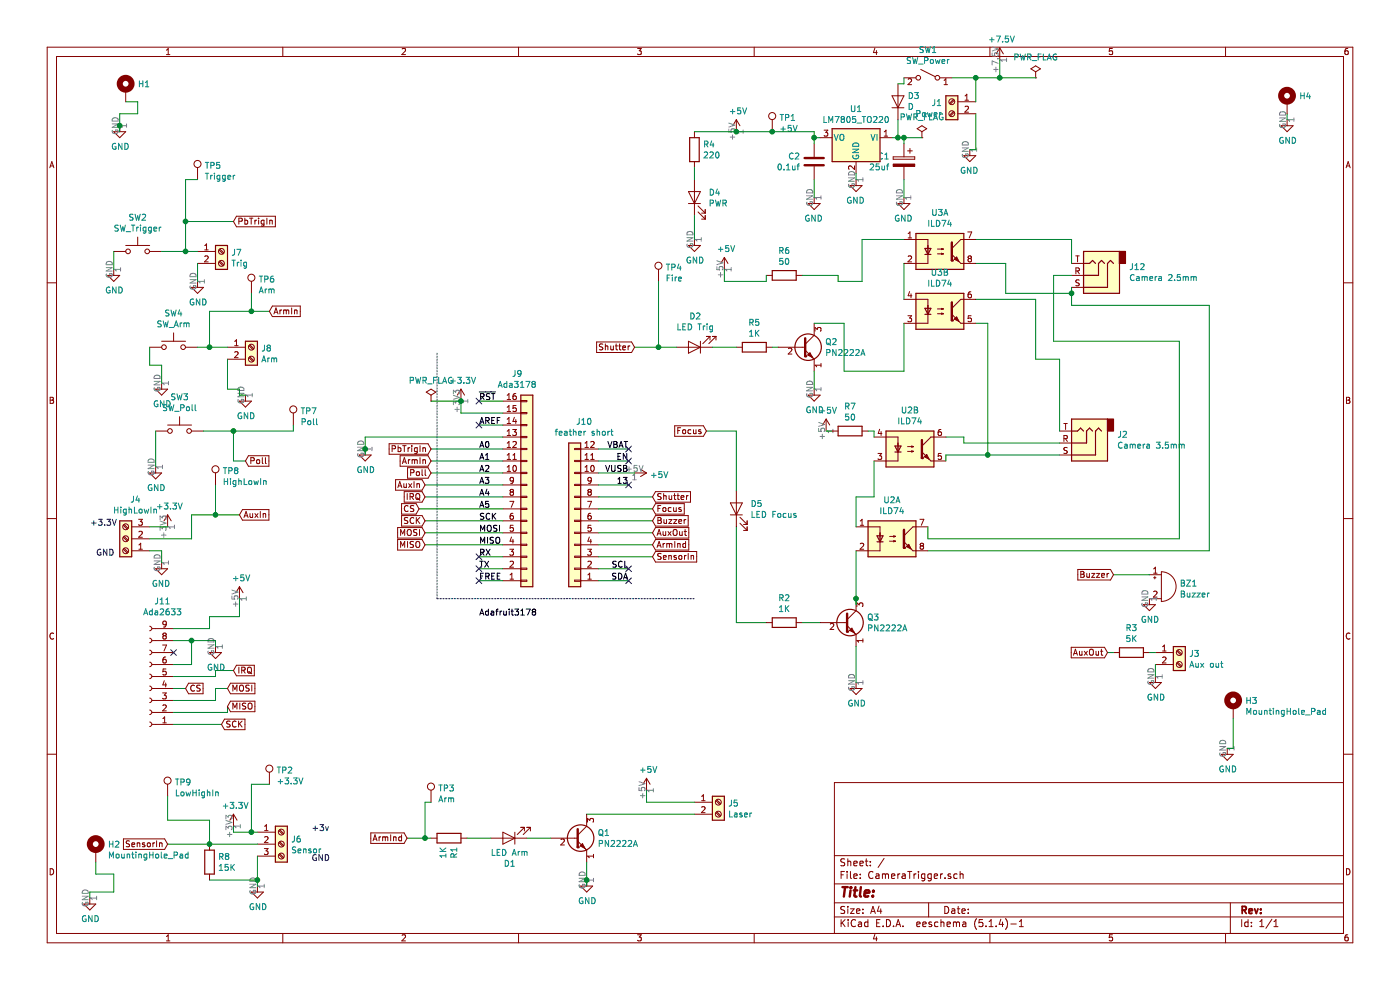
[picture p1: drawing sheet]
EESchema Schematic File Version 4
LIBS:CameraTrigger-cache
EELAYER 30 0
EELAYER END
$Descr A4 11693 8268
encoding utf-8
Sheet 1 1
Title ""
Date ""
Rev ""
Comp ""
Comment1 ""
Comment2 ""
Comment3 ""
Comment4 ""
$EndDescr
$Comp
L Switch:SW_Push SW2
U 1 1
P 1150 2100
F 0 "SW2" H 1150 2385 50  0000 C CNN
F 1 "SW_Trigger" H 1150 2294 50  0000 C CNN
F 2 "Button_Switch_THT:KSA_Tactile_SPST" H 1150 2300 50  0001 C CNN
F 3 "~http://www.ckswitches.com/media/1457/ksa_ksl.pdf" H 1150 2300 50  0001 C CNN
	1    1150 2100
	1    0    0    -1  
$EndComp
$Comp
L Switch:SW_Push SW4
U 1 1
P 1450 2900
F 0 "SW4" H 1450 3185 50  0000 C CNN
F 1 "SW_Arm" H 1450 3094 50  0000 C CNN
F 2 "Button_Switch_THT:KSA_Tactile_SPST" H 1450 3100 50  0001 C CNN
F 3 "~http://www.ckswitches.com/media/1457/ksa_ksl.pdf" H 1450 3100 50  0001 C CNN
	1    1450 2900
	1    0    0    -1  
$EndComp
$Comp
L Switch:SW_Push SW3
U 1 1
P 1500 3600
F 0 "SW3" H 1500 3885 50  0000 C CNN
F 1 "SW_Poll" H 1500 3794 50  0000 C CNN
F 2 "Button_Switch_THT:KSA_Tactile_SPST" H 1500 3800 50  0001 C CNN
F 3 "~http://www.ckswitches.com/media/1457/ksa_ksl.pdf" H 1500 3800 50  0001 C CNN
	1    1500 3600
	1    0    0    -1  
$EndComp
$Comp
L power:GND #PWR05
U 1 1
P 950 2250
F 0 "#PWR05" H 950 2000 50  0001 C CNN
F 1 "GND" H 955 2077 50  0000 C CNN
F 2 "" H 950 2250 50  0001 C CNN
F 3 "" H 950 2250 50  0001 C CNN
	1    950  2250
	1    0    0    -1  
$EndComp
$Comp
L power:GND #PWR07
U 1 1
P 1350 3200
F 0 "#PWR07" H 1350 2950 50  0001 C CNN
F 1 "GND" H 1355 3027 50  0000 C CNN
F 2 "" H 1350 3200 50  0001 C CNN
F 3 "" H 1350 3200 50  0001 C CNN
	1    1350 3200
	1    0    0    -1  
$EndComp
$Comp
L power:GND #PWR06
U 1 1
P 1300 3900
F 0 "#PWR06" H 1300 3650 50  0001 C CNN
F 1 "GND" H 1305 3727 50  0000 C CNN
F 2 "" H 1300 3900 50  0001 C CNN
F 3 "" H 1300 3900 50  0001 C CNN
	1    1300 3900
	1    0    0    -1  
$EndComp
Wire Wire Line
	950  2100 950  2250
Wire Wire Line
	1250 2900 1250 3050
$Comp
L Connector:AudioJack3 J2
U 1 1
P 9050 3700
F 0 "J2" H 8770 3633 50  0000 R CNN
F 1 "Camera 3.5mm" H 8770 3724 50  0000 R CNN
F 2 "Connector_Audio:Jack_3.5mm_CUI_SJ1-3533NG_Horizontal_CircularHoles" H 9050 3700 50  0001 C CNN
F 3 "~https://www.mouser.com/datasheet/2/670/sj1-353xng-1313133.pdf" H 9050 3700 50  0001 C CNN
	1    9050 3700
	-1   0    0    1   
$EndComp
$Comp
L Device:R R2
U 1 1
P 6550 5200
F 0 "R2" V 6343 5200 50  0000 C CNN
F 1 "1K" V 6434 5200 50  0000 C CNN
F 2 "Resistor_THT:R_Axial_DIN0207_L6.3mm_D2.5mm_P7.62mm_Horizontal" V 6480 5200 50  0001 C CNN
F 3 "~" H 6550 5200 50  0001 C CNN
	1    6550 5200
	0    1    1    0   
$EndComp
$Comp
L power:GND #PWR0103
U 1 1
P 2150 7400
F 0 "#PWR0103" H 2150 7150 50  0001 C CNN
F 1 "GND" H 2155 7227 50  0000 C CNN
F 2 "" H 2150 7400 50  0001 C CNN
F 3 "" H 2150 7400 50  0001 C CNN
	1    2150 7400
	1    0    0    -1  
$EndComp
Wire Wire Line
	2150 7150 2150 7350
$Comp
L Connector:Screw_Terminal_01x02 J7
U 1 1
P 1850 2100
F 0 "J7" H 1930 2092 50  0000 L CNN
F 1 "Trig" H 1930 2001 50  0000 L CNN
F 2 "TerminalBlock_TE-Connectivity:TerminalBlock_TE_282834-2_1x02_P2.54mm_Horizontal" H 1850 2100 50  0001 C CNN
F 3 "~" H 1850 2100 50  0001 C CNN
	1    1850 2100
	1    0    0    -1  
$EndComp
$Comp
L Connector:Screw_Terminal_01x02 J8
U 1 1
P 2100 2900
F 0 "J8" H 2180 2892 50  0000 L CNN
F 1 "Arm" H 2180 2801 50  0000 L CNN
F 2 "TerminalBlock_TE-Connectivity:TerminalBlock_TE_282834-2_1x02_P2.54mm_Horizontal" H 2100 2900 50  0001 C CNN
F 3 "~" H 2100 2900 50  0001 C CNN
	1    2100 2900
	1    0    0    -1  
$EndComp
Wire Wire Line
	1650 2900 1750 2900
$Comp
L power:GND #PWR0104
U 1 1
P 2050 3300
F 0 "#PWR0104" H 2050 3050 50  0001 C CNN
F 1 "GND" H 2055 3127 50  0000 C CNN
F 2 "" H 2050 3300 50  0001 C CNN
F 3 "" H 2050 3300 50  0001 C CNN
	1    2050 3300
	1    0    0    -1  
$EndComp
$Comp
L power:GND #PWR0105
U 1 1
P 1650 2350
F 0 "#PWR0105" H 1650 2100 50  0001 C CNN
F 1 "GND" H 1655 2177 50  0000 C CNN
F 2 "" H 1650 2350 50  0001 C CNN
F 3 "" H 1650 2350 50  0001 C CNN
	1    1650 2350
	1    0    0    -1  
$EndComp
Wire Wire Line
	2000 3300 2050 3300
Text GLabel 2050 3850 2    50   Input ~ 0
Poll
Wire Wire Line
	1700 3600 1950 3600
Wire Wire Line
	1950 3600 1950 3850
Connection ~ 1750 2900
Wire Wire Line
	1750 2900 1900 2900
$Comp
L Device:LED D2
U 1 1
P 5800 2900
F 0 "D2" H 5793 2645 50  0000 C CNN
F 1 "LED Trig" H 5793 2736 50  0000 C CNN
F 2 "LED_THT:LED_D3.0mm" H 5800 2900 50  0001 C CNN
F 3 "~" H 5800 2900 50  0001 C CNN
	1    5800 2900
	-1   0    0    1   
$EndComp
Wire Wire Line
	1650 2200 1650 2350
Wire Wire Line
	1950 3850 2050 3850
Wire Wire Line
	1300 3600 1300 3900
Text GLabel 5900 3600 0    50   Input ~ 0
Focus
$Comp
L power:GND #PWR0106
U 1 1
P 1350 4700
F 0 "#PWR0106" H 1350 4450 50  0001 C CNN
F 1 "GND" H 1355 4527 50  0000 C CNN
F 2 "" H 1350 4700 50  0001 C CNN
F 3 "" H 1350 4700 50  0001 C CNN
	1    1350 4700
	-1   0    0    -1  
$EndComp
Text GLabel 2000 4300 2    50   Input ~ 0
AuxIn
Text Label 4000 3750 0    50   ~ 0
A0
Text Label 4000 3850 0    50   ~ 0
A1
Text Label 4000 3950 0    50   ~ 0
A2
Text Label 4000 4050 0    50   ~ 0
A3
Text Label 4000 4150 0    50   ~ 0
A4
Text Label 4000 4250 0    50   ~ 0
A5
Text Label 4000 4350 0    50   ~ 0
SCK
Text Label 4000 4450 0    50   ~ 0
MOSI
Text Label 5250 3750 2    50   ~ 0
VBAT
Text Label 5250 3850 2    50   ~ 0
EN
Text Label 5250 3950 2    50   ~ 0
VUSB
Text Label 5250 4050 2    50   ~ 0
13
Wire Wire Line
	5000 3750 5250 3750
Wire Wire Line
	5000 3850 5250 3850
Wire Wire Line
	5000 4050 5250 4050
$Comp
L power:GND #PWR0109
U 1 1
P 3050 3750
F 0 "#PWR0109" H 3050 3500 50  0001 C CNN
F 1 "GND" H 3055 3577 50  0000 C CNN
F 2 "" H 3050 3750 50  0001 C CNN
F 3 "" H 3050 3750 50  0001 C CNN
	1    3050 3750
	1    0    0    -1  
$EndComp
$Comp
L power:+5V #PWR09
U 1 1
P 5300 3950
F 0 "#PWR09" H 5300 3800 50  0001 C CNN
F 1 "+5V" V 5315 4078 50  0000 L CNN
F 2 "" H 5300 3950 50  0001 C CNN
F 3 "" H 5300 3950 50  0001 C CNN
	1    5300 3950
	0    1    1    0   
$EndComp
Text GLabel 3600 3750 0    50   Input ~ 0
PbTrigIn
Text GLabel 5450 4450 2    50   Input ~ 0
AuxOut
Text GLabel 5450 4250 2    50   Input ~ 0
Focus
NoConn ~ 5250 4050
NoConn ~ 5250 3850
NoConn ~ 5250 3750
Text GLabel 5450 4150 2    50   Input ~ 0
Shutter
Text GLabel 5450 4350 2    50   Input ~ 0
Buzzer
Text GLabel 3600 3850 0    50   Input ~ 0
ArmIn
Wire Wire Line
	3850 3450 4200 3450
Wire Wire Line
	3850 3350 3850 3450
$Comp
L power:+3.3V #PWR0108
U 1 1
P 3850 3350
F 0 "#PWR0108" H 3850 3200 50  0001 C CNN
F 1 "+3.3V" H 3865 3523 50  0000 C CNN
F 2 "" H 3850 3350 50  0001 C CNN
F 3 "" H 3850 3350 50  0001 C CNN
	1    3850 3350
	1    0    0    -1  
$EndComp
Wire Wire Line
	4000 3550 4200 3550
Wire Wire Line
	4000 3350 4200 3350
Text Label 4000 3550 0    50   ~ 0
AREF
Text Label 4000 3350 0    50   ~ 0
~RST
Wire Wire Line
	3600 3750 4200 3750
Text GLabel 3600 3950 0    50   Input ~ 0
Poll
Wire Wire Line
	3600 3850 4200 3850
Wire Wire Line
	3050 3800 3050 3750
Wire Wire Line
	3050 3650 4200 3650
Connection ~ 3050 3750
Wire Wire Line
	3050 3750 3050 3650
NoConn ~ 4000 3550
NoConn ~ 4000 3350
Wire Wire Line
	5000 3950 5300 3950
Wire Wire Line
	5000 4150 5450 4150
Wire Wire Line
	5000 4250 5450 4250
Wire Wire Line
	5000 4350 5450 4350
Wire Wire Line
	5000 4450 5450 4450
Wire Wire Line
	5000 4550 5450 4550
Wire Wire Line
	5000 4650 5450 4650
NoConn ~ 4000 4650
NoConn ~ 4000 4750
NoConn ~ 4000 4850
Text GLabel 5450 4550 2    50   Input ~ 0
ArmInd
$Comp
L Connector_Generic:Conn_01x16 J9
U 1 1
P 4400 4150
F 0 "J9" H 4319 3125 50  0000 C CNN
F 1 "Ada3178" H 4319 3216 50  0000 C CNN
F 2 "Connector_PinHeader_2.54mm:PinHeader_1x16_P2.54mm_Vertical" H 4400 4150 50  0001 C CNN
F 3 "~" H 4400 4150 50  0001 C CNN
	1    4400 4150
	1    0    0    1   
$EndComp
NoConn ~ 5250 4850
NoConn ~ 5250 4750
Text GLabel 5450 4650 2    50   Input ~ 0
SensorIn
Wire Notes Line
	3650 5000 5800 5000
Wire Notes Line
	3650 2950 3650 5000
Wire Wire Line
	5000 4850 5250 4850
Wire Wire Line
	5000 4750 5250 4750
Wire Wire Line
	4000 4850 4200 4850
Wire Wire Line
	4000 4750 4200 4750
Wire Wire Line
	4000 4650 4200 4650
Text Label 5250 4850 2    50   ~ 0
SDA
Text Label 5250 4750 2    50   ~ 0
SCL
Text Label 4000 4850 0    50   ~ 0
FREE
Text Label 4000 4750 0    50   ~ 0
TX
Text Label 4000 4650 0    50   ~ 0
RX
Text Label 4000 4550 0    50   ~ 0
MISO
$Comp
L Connector_Generic:Conn_01x12 J10
U 1 1
P 4800 4350
F 0 "J10" H 4720 3525 50  0000 C CNN
F 1 "feather short" H 4720 3616 50  0000 C CNN
F 2 "Connector_PinHeader_2.54mm:PinHeader_1x12_P2.54mm_Vertical" H 4800 4350 50  0001 C CNN
F 3 "~" H 4800 4350 50  0001 C CNN
	1    4800 4350
	-1   0    0    1   
$EndComp
Text GLabel 2250 2600 2    50   Input ~ 0
ArmIn
$Comp
L Device:R R5
U 1 1
P 6300 2900
F 0 "R5" V 6093 2900 50  0000 C CNN
F 1 "1K" V 6184 2900 50  0000 C CNN
F 2 "Resistor_THT:R_Axial_DIN0207_L6.3mm_D2.5mm_P7.62mm_Horizontal" V 6230 2900 50  0001 C CNN
F 3 "~" H 6300 2900 50  0001 C CNN
	1    6300 2900
	0    1    1    0   
$EndComp
Text GLabel 5300 2900 0    50   Input ~ 0
Shutter
Wire Wire Line
	8850 3600 8850 3000
Wire Wire Line
	8250 3800 8850 3800
Wire Wire Line
	3600 3950 4200 3950
Connection ~ 1550 2100
Wire Wire Line
	1550 2100 1650 2100
Wire Wire Line
	1350 2100 1550 2100
Text GLabel 1950 1850 2    50   Input ~ 0
PbTrigIn
Wire Wire Line
	7150 1450 7150 1500
Wire Wire Line
	1550 1850 1950 1850
Wire Wire Line
	1550 1850 1550 2100
Wire Wire Line
	7550 1500 7550 1650
Wire Wire Line
	6800 1500 6800 1650
$Comp
L power:GND #PWR02
U 1 1
P 7550 1650
F 0 "#PWR02" H 7550 1400 50  0001 C CNN
F 1 "GND" H 7555 1477 50  0000 C CNN
F 2 "" H 7550 1650 50  0001 C CNN
F 3 "" H 7550 1650 50  0001 C CNN
	1    7550 1650
	-1   0    0    -1  
$EndComp
$Comp
L power:GND #PWR04
U 1 1
P 6800 1650
F 0 "#PWR04" H 6800 1400 50  0001 C CNN
F 1 "GND" H 6805 1477 50  0000 C CNN
F 2 "" H 6800 1650 50  0001 C CNN
F 3 "" H 6800 1650 50  0001 C CNN
	1    6800 1650
	-1   0    0    -1  
$EndComp
Wire Wire Line
	7550 1150 7550 1200
Wire Wire Line
	6800 1200 6800 1150
$Comp
L Device:C C2
U 1 1
P 6800 1350
F 0 "C2" H 6915 1396 50  0000 L CNN
F 1 "0.1uf" H 6915 1305 50  0000 L CNN
F 2 "Capacitor_THT:CP_Radial_Tantal_D5.0mm_P5.00mm" H 6838 1200 50  0001 C CNN
F 3 "~" H 6800 1350 50  0001 C CNN
	1    6800 1350
	-1   0    0    -1  
$EndComp
$Comp
L Device:CP C1
U 1 1
P 7550 1350
F 0 "C1" H 7668 1396 50  0000 L CNN
F 1 "25uf" H 7668 1305 50  0000 L CNN
F 2 "Capacitor_THT:CP_Radial_Tantal_D5.0mm_P5.00mm" H 7588 1200 50  0001 C CNN
F 3 "~" H 7550 1350 50  0001 C CNN
	1    7550 1350
	-1   0    0    -1  
$EndComp
Wire Wire Line
	6850 1150 6800 1150
Wire Wire Line
	7550 1150 7500 1150
Wire Wire Line
	8150 650  7950 650 
Wire Wire Line
	8150 850  8150 650 
Wire Wire Line
	8150 1250 8100 1250
Wire Wire Line
	8150 950  8150 1250
$Comp
L Connector:Screw_Terminal_01x02 J1
U 1 1
P 7950 850
F 0 "J1" H 8030 842 50  0000 L CNN
F 1 "Power" H 8030 751 50  0000 L CNN
F 2 "AMASS_XT30U-F_1x02_P5.0mm_Vertical" H 7950 850 50  0001 C CNN
F 3 "~https://www.te.com/commerce/DocumentDelivery/DDEController?Action=srchrtrv&DocNm=1308389_EUROSTYLE_TERMINAL_BLOCKS&DocType=CS&DocLang=English" H 7950 850 50  0001 C CNN
	1    7950 850 
	-1   0    0    -1  
$EndComp
$Comp
L Switch:SW_SPST SW1
U 1 1
P 7750 650
F 0 "SW1" H 7750 885 50  0000 C CNN
F 1 "SW_Power" H 7750 794 50  0000 C CNN
F 2 "Button_Switch_THT:SW_DIP_SPSTx01_Piano_10.8x4.1mm_W7.62mm_P2.54mm" H 7750 650 50  0001 C CNN
F 3 "~" H 7750 650 50  0001 C CNN
	1    7750 650 
	-1   0    0    -1  
$EndComp
$Comp
L power:GND #PWR01
U 1 1
P 8100 1250
F 0 "#PWR01" H 8100 1000 50  0001 C CNN
F 1 "GND" H 8105 1077 50  0000 C CNN
F 2 "" H 8100 1250 50  0001 C CNN
F 3 "" H 8100 1250 50  0001 C CNN
	1    8100 1250
	-1   0    0    -1  
$EndComp
$Comp
L power:GND #PWR03
U 1 1
P 7150 1500
F 0 "#PWR03" H 7150 1250 50  0001 C CNN
F 1 "GND" H 7155 1327 50  0000 C CNN
F 2 "" H 7150 1500 50  0001 C CNN
F 3 "" H 7150 1500 50  0001 C CNN
	1    7150 1500
	-1   0    0    -1  
$EndComp
Wire Wire Line
	6800 1100 6800 1150
Connection ~ 6800 1150
Wire Wire Line
	1600 4300 1800 4300
Text GLabel 3550 4050 0    50   Input ~ 0
AuxIn
Wire Wire Line
	3550 4050 4200 4050
Wire Wire Line
	6150 1100 6450 1100
$Comp
L Device:D D3
U 1 1
P 7500 850
F 0 "D3" V 7546 771 50  0000 R CNN
F 1 "D" V 7455 771 50  0000 R CNN
F 2 "Diode_THT:D_DO-201AD_P12.70mm_Horizontal" H 7500 850 50  0001 C CNN
F 3 "~" H 7500 850 50  0001 C CNN
	1    7500 850 
	0    -1   -1   0   
$EndComp
Wire Wire Line
	7550 650  7550 700 
Wire Wire Line
	7550 700  7500 700 
Wire Wire Line
	7500 1000 7500 1150
Connection ~ 7500 1150
Wire Wire Line
	7500 1150 7450 1150
$Comp
L Connector:AudioJack3 J12
U 1 1
P 9150 2300
F 0 "J12" H 8870 2233 50  0000 R CNN
F 1 "Camera 2.5mm" H 8870 2324 50  0000 R CNN
F 2 "CameraTriggerPCB:CUI_SJ1-3533NG" H 9150 2300 50  0001 C CNN
F 3 "~" H 9150 2300 50  0001 C CNN
	1    9150 2300
	-1   0    0    1   
$EndComp
$Comp
L Connector:Screw_Terminal_01x02 J5
U 1 1
P 6000 6700
F 0 "J5" H 6080 6692 50  0000 L CNN
F 1 "Laser" H 6080 6601 50  0000 L CNN
F 2 "TerminalBlock_TE-Connectivity:TerminalBlock_TE_282834-2_1x02_P2.54mm_Horizontal" H 6000 6700 50  0001 C CNN
F 3 "~https://www.te.com/commerce/DocumentDelivery/DDEController?Action=srchrtrv&DocNm=1308389_EUROSTYLE_TERMINAL_BLOCKS&DocType=CS&DocLang=English" H 6000 6700 50  0001 C CNN
	1    6000 6700
	1    0    0    -1  
$EndComp
$Comp
L Device:LED D1
U 1 1
P 4250 7000
F 0 "D1" H 4243 7216 50  0000 C CNN
F 1 "LED Arm" H 4243 7125 50  0000 C CNN
F 2 "LED_THT:LED_D3.0mm" H 4250 7000 50  0001 C CNN
F 3 "~" H 4250 7000 50  0001 C CNN
	1    4250 7000
	-1   0    0    1   
$EndComp
$Comp
L Device:R R1
U 1 1
P 3750 7000
F 0 "R1" H 3820 7046 50  0000 L CNN
F 1 "1K" H 3820 6955 50  0000 L CNN
F 2 "Resistor_THT:R_Axial_DIN0207_L6.3mm_D2.5mm_P7.62mm_Horizontal" V 3680 7000 50  0001 C CNN
F 3 "~" H 3750 7000 50  0001 C CNN
	1    3750 7000
	0    1    1    0   
$EndComp
Text GLabel 3400 7000 0    50   Input ~ 0
ArmInd
$Comp
L Transistor_BJT:PN2222A Q1
U 1 1
P 4800 7000
F 0 "Q1" H 4990 7046 50  0000 L CNN
F 1 "PN2222A" H 4990 6955 50  0000 L CNN
F 2 "Package_TO_SOT_THT:TO-92_Inline" H 5000 6925 50  0001 L CIN
F 3 "http://www.fairchildsemi.com/ds/PN/PN2222A.pdf" H 4800 7000 50  0001 L CNN
	1    4800 7000
	1    0    0    -1  
$EndComp
$Comp
L power:GND #PWR014
U 1 1
P 4900 7350
F 0 "#PWR014" H 4900 7100 50  0001 C CNN
F 1 "GND" H 4905 7177 50  0000 C CNN
F 2 "" H 4900 7350 50  0001 C CNN
F 3 "" H 4900 7350 50  0001 C CNN
	1    4900 7350
	1    0    0    -1  
$EndComp
Wire Wire Line
	4900 7400 4900 7350
Connection ~ 4900 7350
Wire Wire Line
	4900 7350 4900 7200
Wire Wire Line
	4400 7000 4600 7000
Wire Wire Line
	3400 7000 3550 7000
Wire Wire Line
	3900 7000 4100 7000
Wire Wire Line
	4900 6800 5800 6800
Wire Wire Line
	5400 6600 5400 6700
Wire Wire Line
	5400 6700 5800 6700
$Comp
L power:+5V #PWR0112
U 1 1
P 5400 6600
F 0 "#PWR0112" H 5400 6450 50  0001 C CNN
F 1 "+5V" H 5415 6773 50  0000 C CNN
F 2 "" H 5400 6600 50  0001 C CNN
F 3 "" H 5400 6600 50  0001 C CNN
	1    5400 6600
	1    0    0    -1  
$EndComp
Wire Wire Line
	1950 6950 2100 6950
Wire Wire Line
	1950 6900 1950 6950
Wire Wire Line
	9300 4800 9600 4800
$Comp
L power:GND #PWR010
U 1 1
P 9600 5000
F 0 "#PWR010" H 9600 4750 50  0001 C CNN
F 1 "GND" H 9605 4827 50  0000 C CNN
F 2 "" H 9600 5000 50  0001 C CNN
F 3 "" H 9600 5000 50  0001 C CNN
	1    9600 5000
	1    0    0    -1  
$EndComp
Text GLabel 9300 4800 0    50   Input ~ 0
Buzzer
Wire Wire Line
	1400 7050 1750 7050
Text GLabel 1400 7050 0    50   Input ~ 0
SensorIn
Wire Wire Line
	9250 5450 9300 5450
Wire Wire Line
	9650 5550 9650 5650
Wire Wire Line
	9600 5450 9650 5450
$Comp
L power:GND #PWR0107
U 1 1
P 9650 5650
F 0 "#PWR0107" H 9650 5400 50  0001 C CNN
F 1 "GND" H 9655 5477 50  0000 C CNN
F 2 "" H 9650 5650 50  0001 C CNN
F 3 "" H 9650 5650 50  0001 C CNN
	1    9650 5650
	1    0    0    -1  
$EndComp
$Comp
L Device:R R3
U 1 1
P 9450 5450
F 0 "R3" V 9243 5450 50  0000 C CNN
F 1 "5K" V 9334 5450 50  0000 C CNN
F 2 "Resistor_THT:R_Axial_DIN0207_L6.3mm_D2.5mm_P7.62mm_Horizontal" V 9380 5450 50  0001 C CNN
F 3 "~" H 9450 5450 50  0001 C CNN
	1    9450 5450
	0    1    1    0   
$EndComp
Text GLabel 9250 5450 0    50   Input ~ 0
AuxOut
$Comp
L Device:Buzzer BZ1
U 1 1
P 9700 4900
F 0 "BZ1" H 9852 4929 50  0000 L CNN
F 1 "Buzzer" H 9852 4838 50  0000 L CNN
F 2 "Buzzer_Beeper:Buzzer_TDK_PS1240P02BT_D12.2mm_H6.5mm" V 9675 5000 50  0001 C CNN
F 3 "~" V 9675 5000 50  0001 C CNN
	1    9700 4900
	1    0    0    -1  
$EndComp
$Comp
L Connector:Screw_Terminal_01x03 J6
U 1 1
P 2350 7050
F 0 "J6" H 2430 7092 50  0000 L CNN
F 1 "Sensor" H 2430 7001 50  0000 L CNN
F 2 "TerminalBlock_TE-Connectivity:TerminalBlock_TE_282834-3_1x03_P2.54mm_Horizontal" H 2350 7050 50  0001 C CNN
F 3 "~https://www.te.com/commerce/DocumentDelivery/DDEController?Action=srchrtrv&DocNm=1308389_EUROSTYLE_TERMINAL_BLOCKS&DocType=CS&DocLang=English" H 2350 7050 50  0001 C CNN
	1    2350 7050
	1    0    0    -1  
$EndComp
$Comp
L Connector:Screw_Terminal_01x02 J3
U 1 1
P 9850 5450
F 0 "J3" H 9930 5442 50  0000 L CNN
F 1 "Aux out" H 9930 5351 50  0000 L CNN
F 2 "TerminalBlock_TE-Connectivity:TerminalBlock_TE_282834-2_1x02_P2.54mm_Horizontal" H 9850 5450 50  0001 C CNN
F 3 "~https://www.te.com/commerce/DocumentDelivery/DDEController?Action=srchrtrv&DocNm=1308389_EUROSTYLE_TERMINAL_BLOCKS&DocType=CS&DocLang=English" H 9850 5450 50  0001 C CNN
	1    9850 5450
	1    0    0    -1  
$EndComp
Wire Wire Line
	9850 4500 9850 2850
Wire Wire Line
	9850 2850 8800 2850
Wire Wire Line
	8800 2850 8800 2300
Wire Wire Line
	8800 2300 8950 2300
Wire Wire Line
	10100 4600 10100 2550
Wire Wire Line
	10100 2550 8950 2550
$Comp
L Transistor_BJT:PN2222A Q3
U 1 1
P 7050 5200
F 0 "Q3" H 7240 5246 50  0000 L CNN
F 1 "PN2222A" H 7240 5155 50  0000 L CNN
F 2 "Package_TO_SOT_THT:TO-92_Inline" H 7250 5125 50  0001 L CIN
F 3 "http://www.fairchildsemi.com/ds/PN/PN2222A.pdf" H 7050 5200 50  0001 L CNN
	1    7050 5200
	1    0    0    -1  
$EndComp
$Comp
L power:GND #PWR017
U 1 1
P 7150 5700
F 0 "#PWR017" H 7150 5450 50  0001 C CNN
F 1 "GND" H 7155 5527 50  0000 C CNN
F 2 "" H 7150 5700 50  0001 C CNN
F 3 "" H 7150 5700 50  0001 C CNN
	1    7150 5700
	1    0    0    -1  
$EndComp
Wire Wire Line
	7150 5400 7150 5700
Wire Wire Line
	7150 4600 7150 5000
Connection ~ 7150 5000
Wire Wire Line
	7150 5000 7150 5050
Wire Wire Line
	6700 5200 6850 5200
Wire Wire Line
	6400 5200 6150 5200
$Comp
L power:+5V #PWR016
U 1 1
P 6900 3600
F 0 "#PWR016" H 6900 3450 50  0001 C CNN
F 1 "+5V" H 6915 3773 50  0000 C CNN
F 2 "" H 6900 3600 50  0001 C CNN
F 3 "" H 6900 3600 50  0001 C CNN
	1    6900 3600
	1    0    0    -1  
$EndComp
Wire Wire Line
	6900 3600 6950 3600
$Comp
L Transistor_BJT:PN2222A Q2
U 1 1
P 6700 2900
F 0 "Q2" H 6890 2946 50  0000 L CNN
F 1 "PN2222A" H 6890 2855 50  0000 L CNN
F 2 "Package_TO_SOT_THT:TO-92_Inline" H 6900 2825 50  0001 L CIN
F 3 "http://www.fairchildsemi.com/ds/PN/PN2222A.pdf" H 6700 2900 50  0001 L CNN
	1    6700 2900
	1    0    0    -1  
$EndComp
$Comp
L power:GND #PWR015
U 1 1
P 6800 3250
F 0 "#PWR015" H 6800 3000 50  0001 C CNN
F 1 "GND" H 6805 3077 50  0000 C CNN
F 2 "" H 6800 3250 50  0001 C CNN
F 3 "" H 6800 3250 50  0001 C CNN
	1    6800 3250
	1    0    0    -1  
$EndComp
Wire Wire Line
	6800 3100 6800 3250
Wire Wire Line
	6800 2700 7050 2700
Wire Wire Line
	7050 2700 7050 3100
Wire Wire Line
	6450 2900 6500 2900
$Comp
L power:+5V #PWR013
U 1 1
P 6050 2250
F 0 "#PWR013" H 6050 2100 50  0001 C CNN
F 1 "+5V" H 6065 2423 50  0000 C CNN
F 2 "" H 6050 2250 50  0001 C CNN
F 3 "" H 6050 2250 50  0001 C CNN
	1    6050 2250
	1    0    0    -1  
$EndComp
Wire Wire Line
	6050 2250 6050 2350
$Comp
L Connector:Screw_Terminal_01x03 J4
U 1 1
P 1050 4500
F 0 "J4" H 968 4175 50  0000 C CNN
F 1 "HighLowIn" H 968 4266 50  0000 C CNN
F 2 "TerminalBlock_TE-Connectivity:TerminalBlock_TE_282834-3_1x03_P2.54mm_Horizontal" H 1050 4500 50  0001 C CNN
F 3 "~" H 1050 4500 50  0001 C CNN
	1    1050 4500
	-1   0    0    1   
$EndComp
$Comp
L power:+3.3V #PWR08
U 1 1
P 1400 4400
F 0 "#PWR08" H 1400 4250 50  0001 C CNN
F 1 "+3.3V" H 1415 4573 50  0000 C CNN
F 2 "" H 1400 4400 50  0001 C CNN
F 3 "" H 1400 4400 50  0001 C CNN
	1    1400 4400
	1    0    0    -1  
$EndComp
Wire Wire Line
	1250 4400 1400 4400
Wire Wire Line
	1350 4600 1350 4700
Wire Wire Line
	1250 4600 1350 4600
Wire Wire Line
	1250 4500 1600 4500
Wire Wire Line
	1600 4500 1600 4300
Text GLabel 3550 4150 0    50   Input ~ 0
IRQ
$Comp
L Connector:Conn_01x09_Female J11
U 1 1
P 1250 5650
F 0 "J11" H 1142 5025 50  0000 C CNN
F 1 "Ada2633" H 1142 5116 50  0000 C CNN
F 2 "Connector_PinHeader_2.54mm:PinHeader_1x09_P2.54mm_Vertical" H 1250 5650 50  0001 C CNN
F 3 "~" H 1250 5650 50  0001 C CNN
	1    1250 5650
	-1   0    0    1   
$EndComp
$Comp
L power:+3.3V #PWR0110
U 1 1
P 1950 6900
F 0 "#PWR0110" H 1950 6750 50  0001 C CNN
F 1 "+3.3V" H 1965 7073 50  0000 C CNN
F 2 "" H 1950 6900 50  0001 C CNN
F 3 "" H 1950 6900 50  0001 C CNN
	1    1950 6900
	1    0    0    -1  
$EndComp
Text GLabel 1850 6050 2    50   Input ~ 0
SCK
Text GLabel 1900 5900 2    50   Input ~ 0
MISO
Text GLabel 1900 5750 2    50   Input ~ 0
MOSI
Text GLabel 1950 5600 2    50   Input ~ 0
IRQ
$Comp
L power:GND #PWR012
U 1 1
P 1800 5400
F 0 "#PWR012" H 1800 5150 50  0001 C CNN
F 1 "GND" H 1805 5227 50  0000 C CNN
F 2 "" H 1800 5400 50  0001 C CNN
F 3 "" H 1800 5400 50  0001 C CNN
	1    1800 5400
	1    0    0    -1  
$EndComp
Wire Wire Line
	1450 5250 1750 5250
Wire Wire Line
	1750 5250 1750 5150
Wire Wire Line
	1450 5350 1600 5350
Wire Wire Line
	1800 5350 1800 5400
Text GLabel 3550 4350 0    50   Input ~ 0
SCK
Text GLabel 3550 4450 0    50   Input ~ 0
MOSI
Text GLabel 3550 4550 0    50   Input ~ 0
MISO
Wire Wire Line
	3550 4350 4200 4350
Wire Wire Line
	3550 4450 4200 4450
Wire Wire Line
	3550 4550 4200 4550
Wire Wire Line
	1450 6050 1850 6050
Wire Wire Line
	1450 5950 1900 5950
Wire Wire Line
	1900 5950 1900 5900
Wire Wire Line
	1450 5850 1800 5850
Wire Wire Line
	1800 5850 1800 5750
Wire Wire Line
	1800 5750 1900 5750
Wire Wire Line
	1450 5650 1800 5650
Wire Wire Line
	1800 5650 1800 5600
Wire Wire Line
	1800 5600 1950 5600
Text GLabel 1550 5750 2    50   Input ~ 0
CS
Wire Wire Line
	1450 5750 1550 5750
NoConn ~ 1450 5450
Wire Wire Line
	1450 5550 1600 5550
Wire Wire Line
	1600 5550 1600 5350
Connection ~ 1600 5350
Wire Wire Line
	1600 5350 1800 5350
Text GLabel 3500 4250 0    50   Input ~ 0
CS
Wire Wire Line
	3550 4150 4200 4150
Wire Wire Line
	4200 4250 3500 4250
Wire Wire Line
	8350 650  8150 650 
Connection ~ 8150 650 
Wire Wire Line
	8950 2400 8950 2450
$Comp
L Isolator:ILD74 U3
U 1 1
P 7850 2100
F 0 "U3" H 7850 2425 50  0000 C CNN
F 1 "ILD74" H 7850 2334 50  0000 C CNN
F 2 "Package_DIP:DIP-8_W7.62mm" H 7650 1900 50  0001 L CIN
F 3 "https://www.vishay.com/docs/83640/ild74.pdf" H 7850 2100 50  0001 L CNN
	1    7850 2100
	1    0    0    -1  
$EndComp
$Comp
L Isolator:ILD74 U3
U 2 1
P 7850 2600
F 0 "U3" H 7850 2925 50  0000 C CNN
F 1 "ILD74" H 7850 2834 50  0000 C CNN
F 2 "Package_DIP:DIP-8_W7.62mm" H 7650 2400 50  0001 L CIN
F 3 "https://www.vishay.com/docs/83640/ild74.pdf" H 7850 2600 50  0001 L CNN
	2    7850 2600
	1    0    0    -1  
$EndComp
Wire Wire Line
	7050 3100 7550 3100
Wire Wire Line
	7550 3100 7550 2700
Wire Wire Line
	7550 2500 7550 2200
Wire Wire Line
	7550 2000 7200 2000
Wire Wire Line
	7200 2000 7200 2350
Wire Wire Line
	7200 2350 7000 2350
Wire Wire Line
	8150 2000 8950 2000
Wire Wire Line
	8950 2000 8950 2200
Wire Wire Line
	8950 2450 8400 2450
Wire Wire Line
	8400 2450 8400 2200
Wire Wire Line
	8400 2200 8150 2200
Connection ~ 8950 2450
Wire Wire Line
	8950 2450 8950 2550
Wire Wire Line
	8150 2500 8650 2500
Wire Wire Line
	8650 2500 8650 3000
Wire Wire Line
	8650 3000 8850 3000
Wire Wire Line
	8250 2700 8150 2700
Wire Wire Line
	8250 2700 8250 3800
$Comp
L Device:R R7
U 1 1
P 7100 3600
F 0 "R7" V 6893 3600 50  0000 C CNN
F 1 "50" V 6984 3600 50  0000 C CNN
F 2 "Resistor_THT:R_Axial_DIN0207_L6.3mm_D2.5mm_P7.62mm_Horizontal" V 7030 3600 50  0001 C CNN
F 3 "~" H 7100 3600 50  0001 C CNN
	1    7100 3600
	0    1    1    0   
$EndComp
Wire Wire Line
	7750 4600 10100 4600
Wire Wire Line
	7750 4500 9850 4500
$Comp
L Isolator:ILD74 U2
U 1 1
P 7450 4500
F 0 "U2" H 7450 4825 50  0000 C CNN
F 1 "ILD74" H 7450 4734 50  0000 C CNN
F 2 "Package_DIP:DIP-8_W7.62mm" H 7250 4300 50  0001 L CIN
F 3 "https://www.vishay.com/docs/83640/ild74.pdf" H 7450 4500 50  0001 L CNN
	1    7450 4500
	1    0    0    -1  
$EndComp
Wire Wire Line
	7250 3600 7300 3600
Wire Wire Line
	7300 3600 7300 3650
Wire Wire Line
	7300 3850 7300 4150
Wire Wire Line
	7300 4150 7150 4150
Wire Wire Line
	7150 4150 7150 4400
$Comp
L Isolator:ILD74 U2
U 2 1
P 7600 3750
F 0 "U2" H 7600 4075 50  0000 C CNN
F 1 "ILD74" H 7600 3984 50  0000 C CNN
F 2 "Package_DIP:DIP-8_W7.62mm" H 7400 3550 50  0001 L CIN
F 3 "https://www.vishay.com/docs/83640/ild74.pdf" H 7600 3750 50  0001 L CNN
	2    7600 3750
	1    0    0    -1  
$EndComp
Wire Wire Line
	8850 3700 8050 3700
Wire Wire Line
	8050 3700 8050 3650
Wire Wire Line
	8050 3650 7900 3650
Wire Wire Line
	7750 4500 7750 4400
Wire Wire Line
	8250 3800 7900 3800
Wire Wire Line
	7900 3800 7900 3850
Connection ~ 8250 3800
Text Label 4000 5150 0    50   ~ 0
Adafruit3178
$Comp
L power:+5V #PWR011
U 1 1
P 2000 5000
F 0 "#PWR011" H 2000 4850 50  0001 C CNN
F 1 "+5V" H 2015 5173 50  0000 C CNN
F 2 "" H 2000 5000 50  0001 C CNN
F 3 "" H 2000 5000 50  0001 C CNN
	1    2000 5000
	1    0    0    -1  
$EndComp
Wire Wire Line
	1750 5150 2000 5150
Wire Wire Line
	2000 5150 2000 5000
$Comp
L Device:LED D4
U 1 1
P 5800 1650
F 0 "D4" V 5839 1533 50  0000 R CNN
F 1 "PWR" V 5748 1533 50  0000 R CNN
F 2 "LED_THT:LED_D3.0mm" H 5800 1650 50  0001 C CNN
F 3 "~" H 5800 1650 50  0001 C CNN
	1    5800 1650
	0    -1   -1   0   
$EndComp
$Comp
L Device:R R4
U 1 1
P 5800 1250
F 0 "R4" H 5870 1296 50  0000 L CNN
F 1 "220" H 5870 1205 50  0000 L CNN
F 2 "Resistor_THT:R_Axial_DIN0207_L6.3mm_D2.5mm_P7.62mm_Horizontal" V 5730 1250 50  0001 C CNN
F 3 "~" H 5800 1250 50  0001 C CNN
	1    5800 1250
	1    0    0    -1  
$EndComp
$Comp
L power:GND #PWR018
U 1 1
P 5800 2000
F 0 "#PWR018" H 5800 1750 50  0001 C CNN
F 1 "GND" H 5805 1827 50  0000 C CNN
F 2 "" H 5800 2000 50  0001 C CNN
F 3 "" H 5800 2000 50  0001 C CNN
	1    5800 2000
	1    0    0    -1  
$EndComp
Wire Wire Line
	5800 1100 6150 1100
Connection ~ 6150 1100
Wire Wire Line
	5800 1400 5800 1500
Wire Wire Line
	5800 1800 5800 2000
$Comp
L power:+5V #PWR0113
U 1 1
P 6150 1100
F 0 "#PWR0113" H 6150 950 50  0001 C CNN
F 1 "+5V" H 6165 1273 50  0000 C CNN
F 2 "" H 6150 1100 50  0001 C CNN
F 3 "" H 6150 1100 50  0001 C CNN
	1    6150 1100
	1    0    0    -1  
$EndComp
$Comp
L Regulator_Linear:LM7805_TO220 U1
U 1 1
P 7150 1150
F 0 "U1" H 7150 1392 50  0000 C CNN
F 1 "LM7805_TO220" H 7150 1301 50  0000 C CNN
F 2 "Package_TO_SOT_THT:TO-220-3_Vertical" H 7150 1375 50  0001 C CIN
F 3 "http://www.fairchildsemi.com/ds/LM/LM7805.pdf" H 7150 1100 50  0001 C CNN
	1    7150 1150
	-1   0    0    -1  
$EndComp
$Comp
L Device:R R6
U 1 1
P 6550 2300
F 0 "R6" V 6343 2300 50  0000 C CNN
F 1 "50" V 6434 2300 50  0000 C CNN
F 2 "Resistor_THT:R_Axial_DIN0207_L6.3mm_D2.5mm_P7.62mm_Horizontal" V 6480 2300 50  0001 C CNN
F 3 "~" H 6550 2300 50  0001 C CNN
	1    6550 2300
	0    1    1    0   
$EndComp
Wire Wire Line
	6050 2350 6400 2350
Wire Wire Line
	6400 2350 6400 2300
Wire Wire Line
	6700 2300 7000 2300
Wire Wire Line
	7000 2300 7000 2350
Wire Wire Line
	5950 2900 6150 2900
$Comp
L Device:LED D5
U 1 1
P 6150 4250
F 0 "D5" V 6189 4133 50  0000 R CNN
F 1 "LED Focus" V 6098 4133 50  0000 R CNN
F 2 "LED_THT:LED_D3.0mm" H 6150 4250 50  0001 C CNN
F 3 "~" H 6150 4250 50  0001 C CNN
	1    6150 4250
	0    -1   -1   0   
$EndComp
Wire Wire Line
	6150 3600 6150 4100
Wire Wire Line
	5900 3600 6150 3600
Wire Wire Line
	6150 4400 6150 5200
Wire Wire Line
	5300 2900 5500 2900
$Comp
L Connector:TestPoint TP1
U 1 1
P 6450 1100
F 0 "TP1" H 6508 1218 50  0000 L CNN
F 1 "+5V" H 6508 1127 50  0000 L CNN
F 2 "TestPoint:TestPoint_Keystone_5010-5014_Multipurpose" H 6650 1100 50  0001 C CNN
F 3 "~" H 6650 1100 50  0001 C CNN
	1    6450 1100
	1    0    0    -1  
$EndComp
Connection ~ 6450 1100
Wire Wire Line
	6450 1100 6800 1100
$Comp
L power:GND #PWR0111
U 1 1
P 10250 6250
F 0 "#PWR0111" H 10250 6000 50  0001 C CNN
F 1 "GND" H 10255 6077 50  0000 C CNN
F 2 "" H 10250 6250 50  0001 C CNN
F 3 "" H 10250 6250 50  0001 C CNN
	1    10250 6250
	1    0    0    -1  
$EndComp
$Comp
L power:GND #PWR0114
U 1 1
P 750 7500
F 0 "#PWR0114" H 750 7250 50  0001 C CNN
F 1 "GND" H 755 7327 50  0000 C CNN
F 2 "" H 750 7500 50  0001 C CNN
F 3 "" H 750 7500 50  0001 C CNN
	1    750  7500
	1    0    0    -1  
$EndComp
$Comp
L power:GND #PWR0115
U 1 1
P 1000 1050
F 0 "#PWR0115" H 1000 800 50  0001 C CNN
F 1 "GND" H 1005 877 50  0000 C CNN
F 2 "" H 1000 1050 50  0001 C CNN
F 3 "" H 1000 1050 50  0001 C CNN
	1    1000 1050
	1    0    0    -1  
$EndComp
$Comp
L power:GND #PWR0116
U 1 1
P 10750 1000
F 0 "#PWR0116" H 10750 750 50  0001 C CNN
F 1 "GND" H 10755 827 50  0000 C CNN
F 2 "" H 10750 1000 50  0001 C CNN
F 3 "" H 10750 1000 50  0001 C CNN
	1    10750 1000
	1    0    0    -1  
$EndComp
Wire Wire Line
	750  7500 750  7450
Wire Wire Line
	750  7450 950  7450
Wire Wire Line
	1000 1100 1000 1050
Wire Wire Line
	1000 950  1150 950 
Connection ~ 1000 1050
Wire Wire Line
	1000 1050 1000 950 
$Comp
L Connector:TestPoint TP2
U 1 1
P 2250 6550
F 0 "TP2" H 2308 6668 50  0000 L CNN
F 1 "+3.3V" H 2308 6577 50  0000 L CNN
F 2 "TestPoint:TestPoint_Keystone_5010-5014_Multipurpose" H 2450 6550 50  0001 C CNN
F 3 "~" H 2450 6550 50  0001 C CNN
	1    2250 6550
	1    0    0    -1  
$EndComp
Wire Wire Line
	2100 6950 2100 6550
Wire Wire Line
	2100 6550 2250 6550
Connection ~ 2100 6950
Wire Wire Line
	2100 6950 2150 6950
$Comp
L Connector:TestPoint TP3
U 1 1
P 3600 6700
F 0 "TP3" H 3658 6818 50  0000 L CNN
F 1 "Arm" H 3658 6727 50  0000 L CNN
F 2 "TestPoint:TestPoint_Keystone_5010-5014_Multipurpose" H 3800 6700 50  0001 C CNN
F 3 "~" H 3800 6700 50  0001 C CNN
	1    3600 6700
	1    0    0    -1  
$EndComp
Wire Wire Line
	3600 6700 3550 6700
Wire Wire Line
	3550 6700 3550 7000
Connection ~ 3550 7000
Wire Wire Line
	3550 7000 3600 7000
$Comp
L Connector:TestPoint TP4
U 1 1
P 5500 2350
F 0 "TP4" H 5558 2468 50  0000 L CNN
F 1 "Fire" H 5558 2377 50  0000 L CNN
F 2 "TestPoint:TestPoint_Keystone_5010-5014_Multipurpose" H 5700 2350 50  0001 C CNN
F 3 "~" H 5700 2350 50  0001 C CNN
	1    5500 2350
	1    0    0    -1  
$EndComp
Wire Wire Line
	5500 2350 5500 2900
Connection ~ 5500 2900
Wire Wire Line
	5500 2900 5650 2900
$Comp
L Connector:TestPoint TP5
U 1 1
P 1650 1500
F 0 "TP5" H 1708 1618 50  0000 L CNN
F 1 "Trigger" H 1708 1527 50  0000 L CNN
F 2 "TestPoint:TestPoint_Keystone_5010-5014_Multipurpose" H 1850 1500 50  0001 C CNN
F 3 "~" H 1850 1500 50  0001 C CNN
	1    1650 1500
	1    0    0    -1  
$EndComp
$Comp
L Connector:TestPoint TP6
U 1 1
P 2100 2450
F 0 "TP6" H 2158 2568 50  0000 L CNN
F 1 "Arm" H 2158 2477 50  0000 L CNN
F 2 "TestPoint:TestPoint_Keystone_5010-5014_Multipurpose" H 2300 2450 50  0001 C CNN
F 3 "~" H 2300 2450 50  0001 C CNN
	1    2100 2450
	1    0    0    -1  
$EndComp
$Comp
L Connector:TestPoint TP7
U 1 1
P 2450 3550
F 0 "TP7" H 2508 3668 50  0000 L CNN
F 1 "Poll" H 2508 3577 50  0000 L CNN
F 2 "TestPoint:TestPoint_Keystone_5010-5014_Multipurpose" H 2650 3550 50  0001 C CNN
F 3 "~" H 2650 3550 50  0001 C CNN
	1    2450 3550
	1    0    0    -1  
$EndComp
$Comp
L Connector:TestPoint TP8
U 1 1
P 1800 4050
F 0 "TP8" H 1858 4168 50  0000 L CNN
F 1 "HighLowIn" H 1858 4077 50  0000 L CNN
F 2 "TestPoint:TestPoint_Keystone_5010-5014_Multipurpose" H 2000 4050 50  0001 C CNN
F 3 "~" H 2000 4050 50  0001 C CNN
	1    1800 4050
	1    0    0    -1  
$EndComp
$Comp
L Connector:TestPoint TP9
U 1 1
P 1400 6650
F 0 "TP9" H 1458 6768 50  0000 L CNN
F 1 "LowHighIn" H 1458 6677 50  0000 L CNN
F 2 "TestPoint:TestPoint_Keystone_5010-5014_Multipurpose" H 1600 6650 50  0001 C CNN
F 3 "~" H 1600 6650 50  0001 C CNN
	1    1400 6650
	1    0    0    -1  
$EndComp
Wire Wire Line
	1800 4050 1800 4300
Connection ~ 1800 4300
Wire Wire Line
	1800 4300 2000 4300
Wire Wire Line
	1950 3600 2450 3600
Wire Wire Line
	2450 3600 2450 3550
Connection ~ 1950 3600
Wire Wire Line
	2100 2600 2100 2450
Wire Wire Line
	1550 1850 1550 1500
Wire Wire Line
	1550 1500 1650 1500
Connection ~ 1550 1850
Wire Wire Line
	1750 2600 2100 2600
Wire Wire Line
	1750 2600 1750 2900
Connection ~ 2100 2600
Wire Wire Line
	2100 2600 2250 2600
$Comp
L Device:R R8
U 1 1
P 1750 7200
F 0 "R8" H 1820 7246 50  0000 L CNN
F 1 "15K" H 1820 7155 50  0000 L CNN
F 2 "Resistor_THT:R_Axial_DIN0207_L6.3mm_D2.5mm_P7.62mm_Horizontal" V 1680 7200 50  0001 C CNN
F 3 "~" H 1750 7200 50  0001 C CNN
	1    1750 7200
	1    0    0    -1  
$EndComp
Connection ~ 1750 7050
Wire Wire Line
	1750 7050 2150 7050
Wire Wire Line
	1750 7350 2150 7350
Connection ~ 2150 7350
Wire Wire Line
	2150 7350 2150 7400
Wire Wire Line
	1400 6650 1400 6850
Wire Wire Line
	1400 6850 1750 6850
Wire Wire Line
	1750 6850 1750 7050
Wire Wire Line
	1900 3000 1900 3250
Wire Wire Line
	1900 3250 2000 3250
Wire Wire Line
	2000 3250 2000 3300
Wire Wire Line
	1350 3200 1350 3050
Wire Wire Line
	1350 3050 1250 3050
Text Notes 2600 6950 0    50   ~ 0
+3v
Text Notes 2600 7200 0    50   ~ 0
GND
Text Notes 750  4400 0    50   ~ 0
+3.3V
Text Notes 800  4650 0    50   ~ 0
GND
$Comp
L power:PWR_FLAG #FLG0101
U 1 1
P 8650 650
F 0 "#FLG0101" H 8650 725 50  0001 C CNN
F 1 "PWR_FLAG" H 8650 823 50  0000 C CNN
F 2 "" H 8650 650 50  0001 C CNN
F 3 "~" H 8650 650 50  0001 C CNN
	1    8650 650 
	1    0    0    -1  
$EndComp
Wire Wire Line
	8650 650  8350 650 
Connection ~ 8350 650 
$Comp
L power:+7.5V #PWR0101
U 1 1
P 8350 500
F 0 "#PWR0101" H 8350 350 50  0001 C CNN
F 1 "+7.5V" H 8365 673 50  0000 C CNN
F 2 "" H 8350 500 50  0001 C CNN
F 3 "" H 8350 500 50  0001 C CNN
	1    8350 500 
	1    0    0    -1  
$EndComp
Wire Wire Line
	8350 500  8350 650 
$Comp
L power:PWR_FLAG #FLG0102
U 1 1
P 3600 3350
F 0 "#FLG0102" H 3600 3425 50  0001 C CNN
F 1 "PWR_FLAG" H 3600 3523 50  0000 C CNN
F 2 "" H 3600 3350 50  0001 C CNN
F 3 "~" H 3600 3350 50  0001 C CNN
	1    3600 3350
	1    0    0    -1  
$EndComp
Wire Wire Line
	3600 3350 3850 3350
Connection ~ 3850 3350
Wire Wire Line
	10250 6250 10300 6250
$Comp
L power:PWR_FLAG #FLG0103
U 1 1
P 7700 1150
F 0 "#FLG0103" H 7700 1225 50  0001 C CNN
F 1 "PWR_FLAG" H 7700 1323 50  0000 C CNN
F 2 "" H 7700 1150 50  0001 C CNN
F 3 "~" H 7700 1150 50  0001 C CNN
	1    7700 1150
	1    0    0    -1  
$EndComp
Connection ~ 7550 1150
Wire Wire Line
	7550 1150 7700 1150
$Comp
L Mechanical:MountingHole_Pad H1
U 1 1
P 1050 750
F 0 "H1" H 1150 799 50  0000 L CNN
F 1 " " H 1150 708 50  0000 L CNN
F 2 "MountingHole:MountingHole_3.7mm_Pad" H 1050 750 50  0001 C CNN
F 3 "~" H 1050 750 50  0001 C CNN
	1    1050 750 
	1    0    0    -1  
$EndComp
Wire Wire Line
	1050 850  1150 850 
Wire Wire Line
	1150 850  1150 950 
$Comp
L Mechanical:MountingHole_Pad H4
U 1 1
P 10750 850
F 0 "H4" H 10850 899 50  0000 L CNN
F 1 " " H 10850 808 50  0000 L CNN
F 2 "MountingHole:MountingHole_3.7mm_Pad" H 10750 850 50  0001 C CNN
F 3 "~" H 10750 850 50  0001 C CNN
	1    10750 850 
	1    0    0    -1  
$EndComp
Wire Wire Line
	10750 950  10750 1000
$Comp
L Mechanical:MountingHole_Pad H3
U 1 1
P 10300 5900
F 0 "H3" H 10400 5949 50  0000 L CNN
F 1 "MountingHole_Pad" H 10400 5858 50  0000 L CNN
F 2 "MountingHole:MountingHole_3.7mm_Pad" H 10300 5900 50  0001 C CNN
F 3 "~" H 10300 5900 50  0001 C CNN
	1    10300 5900
	1    0    0    -1  
$EndComp
$Comp
L Mechanical:MountingHole_Pad H2
U 1 1
P 800 7100
F 0 "H2" H 900 7149 50  0000 L CNN
F 1 "MountingHole_Pad" H 900 7058 50  0000 L CNN
F 2 "MountingHole:MountingHole_3.7mm_Pad" H 800 7100 50  0001 C CNN
F 3 "~" H 800 7100 50  0001 C CNN
	1    800  7100
	1    0    0    -1  
$EndComp
Wire Wire Line
	800  7200 800  7300
Wire Wire Line
	800  7300 950  7300
Wire Wire Line
	950  7300 950  7450
Wire Wire Line
	10300 6000 10300 6250
$EndSCHEMATC
